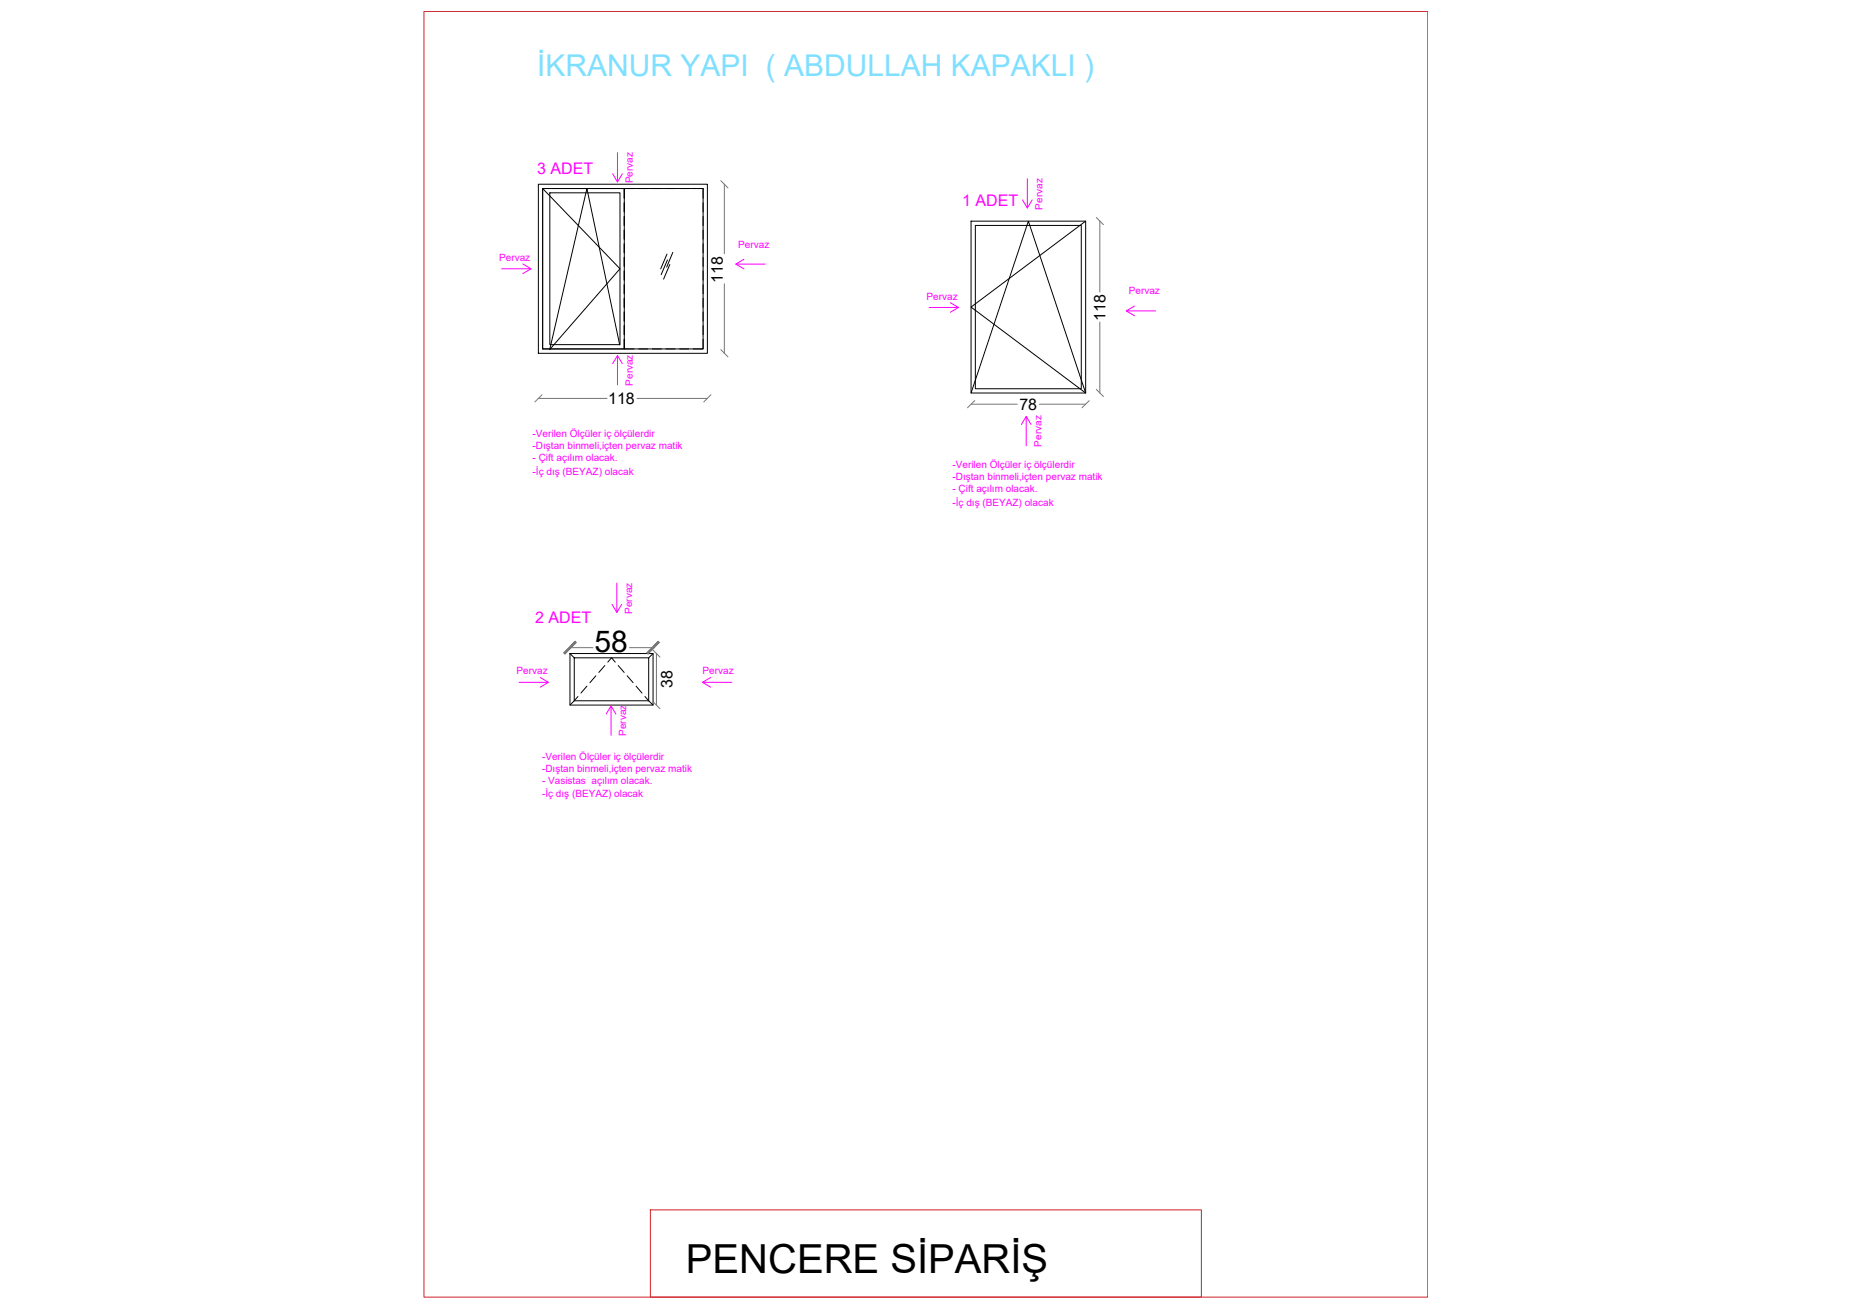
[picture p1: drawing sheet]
<svg xmlns="http://www.w3.org/2000/svg" width="841mm" height="594mm" viewBox="0 0 841 594" stroke-linecap="round" stroke-linejoin="round" font-family="sans-serif">
<!-- layer: 0 -->
<path d="M193 5h456v584h-456zM296 550h250v39h-250z" fill="none" stroke="#cd2027" stroke-width=".45"/>
<g fill="none" stroke="#000" stroke-width=".45">
<path d="M245 84h76v76h-76zM247 86h72v72h-72zM247 86h37v72h-37zM250 88h32v69h-32zM284 86v4v-4h4M284 92v4M284 98v4M290 86h4M296 86h5M303 86h4M309 86h4M315 86h4v4"/>
<path d="M319 92v4M319 98v4M284 105v4M284 111v4M284 117v4M319 105v4M319 111v4M319 117v4M441 100h52v79h-52zM443 102h48v75h-48zM493 100l-52 39 52 40-26-79-26 79M284 123v4"/>
<path d="M284 129v4M284 135v5M319 123v4M319 129v4M319 135v5M284 158v-4v4h4M284 142v4M284 148v4M290 158h4M296 158h5M303 158h4M309 158h4"/>
<path d="M319 154v4h-4M319 142v4M319 148v4M259 297h38v23h-38zM259 297l2 2M261 299h34v19h-34zM297 297l-2 2M263 316l-4 4M267 312l-3 3M271 307l-3 3M275 302l-3 3M276 301l2-2 2 2"/>
<path d="M281 302l3 3M285 307l3 3M289 312l3 3M293 316l4 4"/>
</g>
<g fill="none" stroke="#767676" stroke-width=".45">
<path d="M328 82l3 3M329 84v31M498 99l3 3M500 100v33M329 129v31M328 159l3 3M500 146v33M246 179l-3 4M323 179l-3 4M498 177l3 3M245 181h31M289 181h32"/>
<path d="M441 184h21M443 182l-3 3M472 184h21M495 182l-3 3"/>
</g>
<!-- layer: g2 -->
<path d="M303 115l-3 7M303 118l-3 7M306 115l-3 6M304 120l-2 7" fill="none" stroke="#000" stroke-width=".45"/>
<!-- layer: YAZI -->
<g fill="none" stroke="#f0f" stroke-width=".45">
<path d="M278 79l3 4M281 69v14l2-4M465 91l2 3M467 81v13l2-3M238 120l3 2h-13M334 120l4 2M338 118l-4 2h14M241 122l-3 2M432 137l3 3h-13M435 140l-3 2M515 139l-3 2h13M512 141l3 2"/>
<path d="M281 161l-3 4M283 165l-2-4v14M466 189l-2 4M468 193l-2-4v13M278 274l2 4M280 265v13l2-4M245 308l4 2h-13M249 310l-4 2M319 310l4 2M323 308l-4 2h14M278 321l-3 3M280 324l-2-3v13"/>
</g>
<path d="M247 86l35 36-32 37 17-73 15 71" fill="none" stroke="#000" stroke-width=".45"/>
<!-- layer: furniture -->
<path d="M259 294h10M286 294h11" fill="none" stroke="#767676" stroke-width=".45"/>
<g fill="#767676" stroke="#767676" stroke-width=".45">
<path d="M261 291l-4 6 5-5zM261 291l-4 6-1-1z"/>
<path d="M299 291l-5 5v1zM299 291l1 1-6 5z"/>
</g>
<!-- layer: 0-DMS-100X -->
<path d="M297 295l3 3M298 297v23M297 319l3 3" fill="none" stroke="#767676" stroke-width=".45"/>
<text font-size="18.2" x="312" y="578">PENCERE SİPARİŞ</text>
<text font-size="13.6" fill="#7fdfff" x="244" y="35">İKRANUR YAPI ( ABDULLAH KAPAKLI )</text>
<text font-size="13.6" x="270" y="296">58</text>
<g font-size="7.3" fill="#f0f">
<text x="244" y="79">3 ADET</text>
<text x="437" y="94">1 ADET</text>
<text x="243" y="283">2 ADET</text>
</g>
<g font-size="7.3">
<text x="328" y="128" transform="rotate(-90 328 128)">118</text>
<text x="502" y="146" transform="rotate(-90 502 146)">118</text>
<text x="276" y="184">118</text>
<text x="463" y="186">78</text>
<text x="305" y="313" transform="rotate(-90 305 313)">38</text>
</g>
<g font-size="4.5" fill="#f0f">
<text x="287" y="83" transform="rotate(-90 287 83)">Pervaz</text>
<text x="474" y="95" transform="rotate(-90 474 95)">Pervaz</text>
<text x="335" y="112">Pervaz</text>
<text x="227" y="118">Pervaz</text>
<text x="421" y="136">Pervaz</text>
<text x="513" y="134">Pervaz</text>
<text x="287" y="175" transform="rotate(-90 287 175)">Pervaz</text>
<text x="242" y="199">-Verilen Ölçüler iç ölçülerdir</text>
<text x="242" y="204">-Dıştan binmeli,içten pervaz matik</text>
<text x="473" y="203" transform="rotate(-90 473 203)">Pervaz</text>
<text x="242" y="209">- Çift açılım olacak.</text>
<text x="242" y="216">-İç dış (BEYAZ) olacak</text>
<text x="433" y="213">-Verilen Ölçüler iç ölçülerdir</text>
<text x="433" y="218">-Dıştan binmeli,içten pervaz matik</text>
<text x="433" y="224">- Çift açılım olacak.</text>
<text x="433" y="230">-İç dış (BEYAZ) olacak</text>
<text x="287" y="279" transform="rotate(-90 287 279)">Pervaz</text>
<text x="235" y="306">Pervaz</text>
<text x="319" y="306">Pervaz</text>
<text x="285" y="334" transform="rotate(-90 285 334)">Pervaz</text>
<text x="246" y="345">-Verilen Ölçüler iç ölçülerdir</text>
<text x="246" y="351">-Dıştan binmeli,içten pervaz matik</text>
<text x="246" y="356">- Vasistas açılım olacak.</text>
<text x="246" y="362">-İç dış (BEYAZ) olacak</text>
</g>
</svg>
